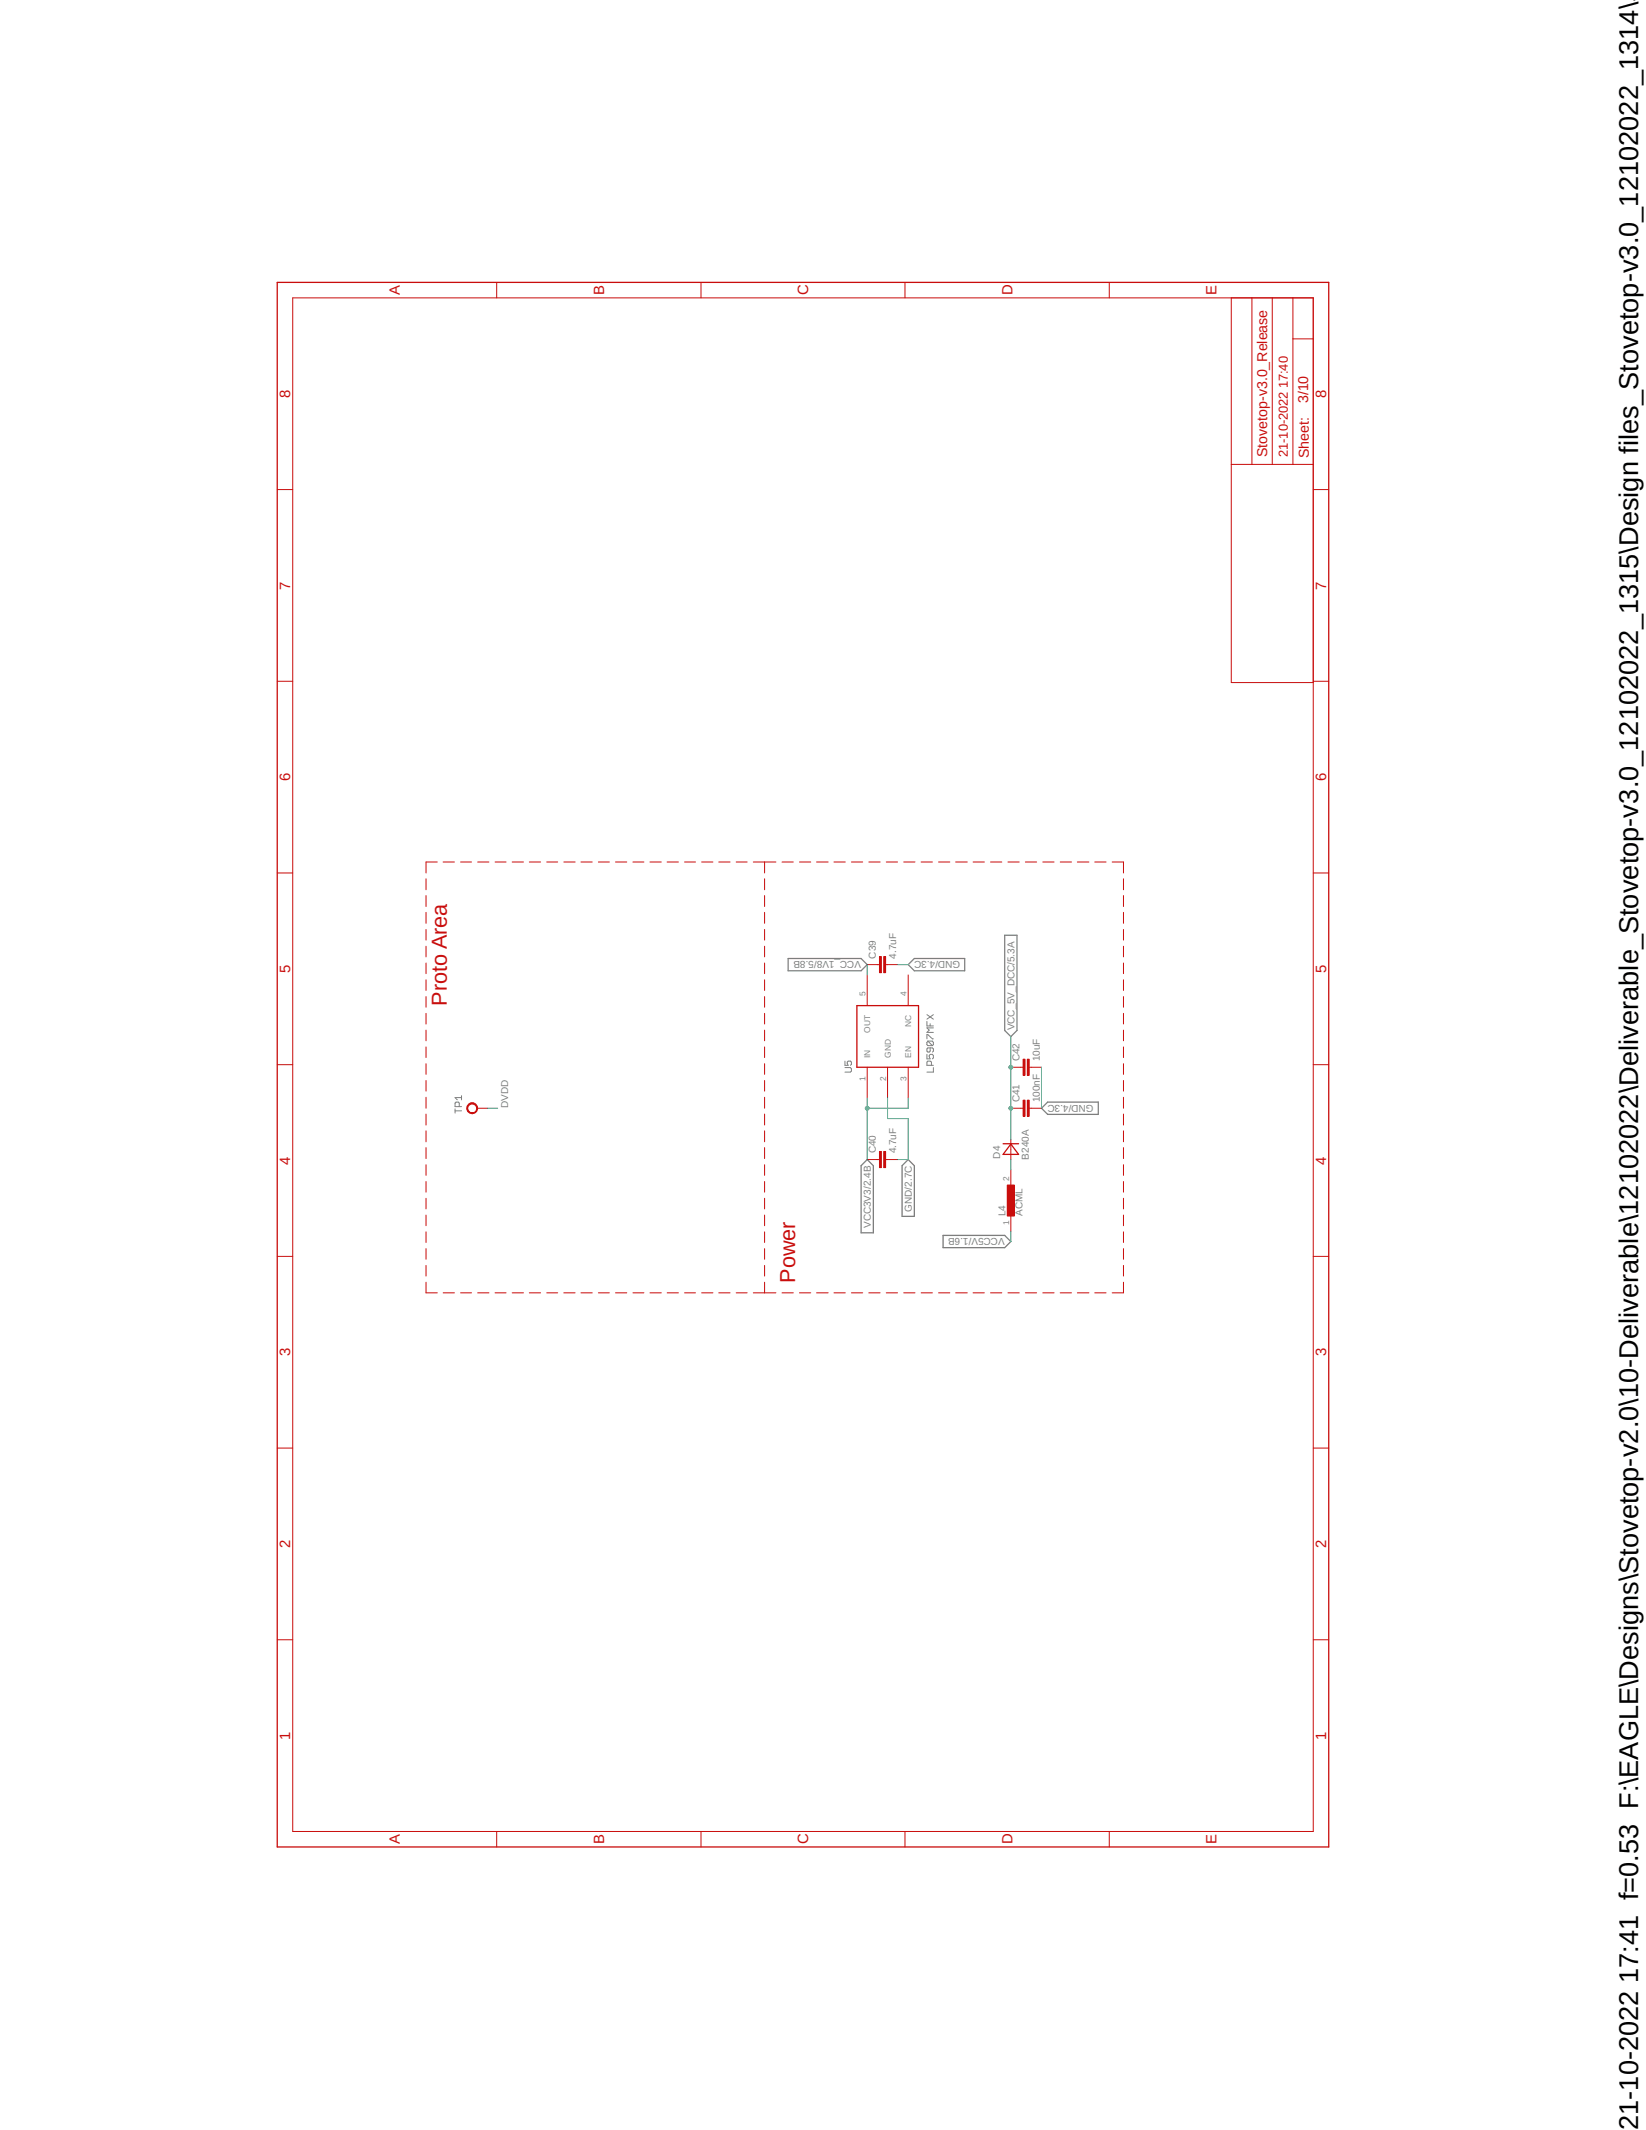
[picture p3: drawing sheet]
<svg xmlns="http://www.w3.org/2000/svg" width="216mm" height="279mm" viewBox="0 0 216 279" stroke-linecap="round" stroke-linejoin="round" font-family="sans-serif">
<path d="M36.2 36.8l138.4 205.8M174.6 36.8l-138.4 205.8" fill="none" stroke="#fff" stroke-width=".13"/>
<g fill="none" stroke="#808080" stroke-width=".13">
<path d="M110.8 139.2v.5h.5l-.2-.2v-.2l.2-.1h.2l.2 .1v.3l-.2 .1M121.6 138.3v.6h.4l-.1-.3 .1-.3h.3l.1 .2v.3l-.1 .1M121.6 134v.6h.8M121.6 136.3v-.6h.1l.6 .6h.1M121.6 133.1l.8 .6M121.7 136.6h.6l.1 .1v.3l-.1 .2M121.7 136.6l-.1 .1v.3l.1 .2h.6M121.7 136.6l.6 .6M122 137.5v.4l-.1 .1h-.2l-.1-.1v-.3l.1-.1h.6l.1 .1v.3l-.1 .1M122 134.3v.3M122.2 139.7v-.4l-.2-.1h-.3l-.1 .1v.4h.8M122.4 134.8h-.8l.3 .3-.3 .3h.8"/>
<path d="M122.4 133.1l-.8 .6M59.7 145.7h.8M59.7 145.5v.5M60.2 145.2v-.5l-.1-.1h-.3l-.1 .1v.5h.8M60.5 144h-.8l.3 .3M60.5 143.7v.6M110.8 140h.7l.2 .2v.3l-.2 .1h-.7M122.4 140v.6h-.8"/>
</g>
<path d="M103.4 125.7h9.5l.8 .8-.8 .8h-9.5zM119.1 126.5l.8-.8h6.6v1.6h-6.6zM131.8 122.7h1.6v12.5l-.8 .8-.8-.8zM113.7 152.1l.9 .8v8.8h-1.7v-8.8zM119.1 152.1l.8 .8v6.7h-1.6v-6.7zM136.6 145.4l.8-.8h6.7v1.6h-6.7zM123.7 162.1h8.1l.8 .8-.8 .8h-8.1z" fill="none" stroke="#808080" stroke-width=".17"/>
<g fill="none" stroke="#c90d0c" stroke-width=".13">
<path d="M55.9 115.3v1.4M55.9 117.5v1.4M55.9 119.7v1.4M57.4 113.1h-1.5v1.4M58.1 113.1h1.5M60.4 113.1h1.4M62.7 113.1h1.4M64.9 113.1h1.5M67.2 113.1h1.5M69.4 113.1h1.5M71.7 113.1h1.5M74 113.1h1.4"/>
<path d="M76.2 113.1h1.5M78.5 113.1h1.4M80.7 113.1h1.5M83 113.1h1.5M85.3 113.1h1.4M87.5 113.1h1.5M89.8 113.1h1.4M92 113.1h1.5M94.3 113.1h1.5M96.6 113.1h1.4M98.8 113.1h3M100.3 113.1v1.4"/>
<path d="M100.3 115.3v1.4M100.3 117.5v1.4M100.3 119.7v1.4M102.6 113.1h1.5M104.9 113.1h1.4M107.1 113.1h1.5M109.4 113.1h1.5M111.7 113.1h1.5M114 113.1h1.4M116.2 113.1h1.5M118.5 113.1h1.5M120.8 113.1h1.5"/>
<path d="M123.1 113.1h1.5M125.3 113.1h1.6M127.6 113.1h1.5M129.9 113.1h1.5M132.2 113.1h1.5M134.5 113.1h1.5M136.8 113.1h1.5M139.1 113.1h1.4M141.3 113.1h1.5M143.6 113.1h1.5M145.9 113.1h1.5v1.4M147.4 115.3v1.4"/>
<path d="M147.4 117.5v1.4M147.4 119.7v1.4M55.9 121.9v1.4M55.9 124.1v1.4M55.9 126.3v1.4M55.9 128.5v1.4M55.9 130.7v1.4M55.9 132.9v1.4M55.9 135.1v1.4M55.9 137.3v1.4M55.9 139.5v1.4M100.3 121.9v1.4"/>
<path d="M100.3 124.1v1.4M100.3 126.3v1.4M100.3 128.5v1.4M100.3 130.7v1.4M100.3 132.9v1.4M100.3 135.1v1.4M100.3 137.3v1.4M100.3 139.5v1.4M113.7 127.9v4M113.7 140v4M113.7 126.5h1.7M115.4 125.5h.2v2.1h-.2z"/>
<path d="M115.9 125.5h.3v2.1h-.3zM116.2 126.5h1.6M116.4 140v4M119.1 127.9v4M119.1 140v4M147.4 121.9v1.4M147.4 124.1v1.4M147.4 126.3v1.4M147.4 128.5v1.4M147.4 130.7v1.4M147.4 132.9v1.4M147.4 135.1v1.4"/>
<path d="M147.4 137.3v1.4M147.4 139.5v1.4M55.9 141.7v1.4M55.9 143.9v1.5M55.9 146.1v1.5M55.9 148.3v1.5M55.9 150.5v1.5M55.9 152.8v1.4M55.9 155v1.4M55.9 157.2v1.4M55.9 159.4v1.4M100.3 141.7v1.4"/>
<path d="M100.3 143.9v1.5M100.3 146.1v1.5M100.3 148.3v1.5M100.3 150.5v1.5M100.3 152.8v1.4M100.3 155v1.4M100.3 157.2v1.4M100.3 159.4v1.4M113.7 152.1h1.7M115.4 151h.2v2.2h-.2zM115.9 151h.3v2.2h-.3zM116.2 152.1h1.6"/>
<path d="M132.6 149.4v2.7M147.4 141.7v1.4M147.4 143.9v1.5M147.4 146.1v1.5M147.4 148.3v1.5M147.4 150.5v1.5M147.4 152.8v1.4M147.4 155v1.4M147.4 157.2v1.4M147.4 159.4v1.4M55.9 161.6v1.4M55.9 163.8v1.4"/>
<path d="M55.9 166v1.4M55.9 168.2v1.4h1.5M58.1 169.6h1.5M60.4 169.6h1.4M62.7 169.6h1.4M64.9 169.6h1.5M67.2 169.6h1.5M69.4 169.6h1.5M71.7 169.6h1.5M74 169.6h1.4M76.2 169.6h1.5M78.5 169.6h1.4"/>
<path d="M80.7 169.6h1.5M83 169.6h1.5M85.3 169.6h1.4M87.5 169.6h1.5M89.8 169.6h1.4M92 169.6h1.5M94.3 169.6h1.5M96.6 169.6h1.4M98.8 169.6h3M100.3 161.6v1.4M100.3 163.8v1.4M100.3 166v1.4"/>
<path d="M100.3 168.2v1.4M102.6 169.6h1.5M104.9 169.6h1.4M107.1 169.6h1.5M109.4 169.6h1.5M111.7 169.6h1.5M114 169.6h1.4M116.2 169.6h1.5M118.5 169.6h1.5M120.8 169.6h1.5M123.1 169.6h1.5M125.3 169.6h1.6"/>
<path d="M127.6 169.6h1.5M129.9 169.6h1.5M132.2 169.6h1.5M134.5 169.6h1.5M136.8 169.6h1.5M139.1 169.6h1.4M141.3 169.6h1.5M143.6 169.6h1.5M147.4 168.2v1.4h-1.5M147.4 161.6v1.4M147.4 163.8v1.4M147.4 166v1.4"/>
</g>
<path d="M112.4 131.9h8.1v8.1h-8.1zM131.6 150h2M132.6 150.1l1 1.3h-2z" fill="none" stroke="#c90d0c" stroke-width=".17"/>
<path d="M115.5 125.5v2.1M116 125.5v2.1M115.5 151v2.2M116 151v2.2" fill="none" stroke="#c90d0c" stroke-width=".25"/>
<path d="M132.1 155.4h1v4.1h-1z" fill-rule="evenodd" fill="#c90d0c"/>
<path d="M132.6 140h1.6M134.2 138.9h.3v2.2h-.3zM134.7 138.9h.3v2.2h-.3zM135 140h1.6M132.1 155.4h1v4.1h-1zM132.6 153.5v2.6M132.6 158.8v2.7M132.6 145.4h1.6M134.2 144.3h.3v2.1h-.3zM134.7 144.3h.3v2.1h-.3zM135 145.4h1.6" fill="none" stroke="#c90d0c" stroke-width=".13"/>
<path d="M134.3 138.9v2.2M134.9 138.9v2.2M134.3 144.3v2.1M134.9 144.3v2.1" fill="none" stroke="#c90d0c" stroke-width=".25"/>
<path d="M61.5 144.8a.72 .72 0 0 1 1.1 .3 .72 .72 0 0 1-.7 1v-.1a.59 .59 0 0 1-.5-.8 .59 .59 0 0 1 .8-.4 .59 .59 0 0 1 .2 .9l-.2 .2-.3 .1v.1a.72 .72 0 0 1-.7-.5 .72 .72 0 0 1 .3-.8z" fill-rule="evenodd" fill="#c90d0c"/>
<g fill="none" stroke="#c90d0c" stroke-width=".13">
<path d="M38.4 39.1h133.9v201.1h-133.9zM65.2 37v2.1M91.9 37v2.1M118.7 37v2.1M145.5 37v2.1M161.5 39.1v50.4h10.8M164.2 39.1v21.8M166.9 39.1v21.8M169.6 39.1v21.8M169.6 44.5h2.7M36.4 64.2h2M161.5 60.9h10.8"/>
<path d="M172.3 64.2h2M36.4 89.4h2M172.3 89.4h2M36.4 114.5h2M172.3 114.5h2M36.4 139.7h2M172.3 139.7h2M61.5 144.8a.72 .72 0 0 1 1.1 .3 .72 .72 0 0 1-.7 1v-.1a.59 .59 0 0 1-.5-.8 .59 .59 0 0 1 .8-.4 .59 .59 0 0 1 .2 .9l-.2 .2-.3 .1v.1a.72 .72 0 0 1-.7-.5 .72 .72 0 0 1 .3-.8zM62.6 145.4h1.4M36.4 164.8h2M172.3 164.8h2M36.4 189.9h2"/>
<path d="M172.3 189.9h2M36.4 215.1h2M172.3 215.1h2M65.2 240.2v2.1M91.9 240.2v2.1M118.7 240.2v2.1M145.5 240.2v2.1"/>
</g>
<path d="M36.4 37h137.9v205.3h-137.9z" fill="none" stroke="#c90d0c" stroke-width=".17"/>
<path d="M113.7 126.5v1.4M117.8 126.5h1.3M132.6 140v9.4M136.6 140v5.4M116.4 144v2.7h2.7v5.4h-1.3M132.6 152.1v1.4M132.6 161.5v1.4" fill="none" stroke="#0dab76" stroke-width=".13"/>
<circle cx="132.6" cy="145.4" r=".25" fill="#0dab76"/>
<g fill="none" stroke="#0dab76" stroke-width=".13">
<path d="M132.6 136v4"/>
<circle cx="132.6" cy="145.4" r=".25"/>
</g>
<circle cx="132.6" cy="140" r=".25" fill="#0dab76"/>
<g fill="none" stroke="#0dab76" stroke-width=".13">
<path d="M64 145.4h1.3M113.7 144v8.1M119.1 144v1.4h-5.4"/>
<circle cx="132.6" cy="140" r=".25"/>
</g>
<circle cx="113.8" cy="145.4" r=".25" fill="#0dab76"/>
<circle cx="113.8" cy="145.4" r=".25" fill="none" stroke="#0dab76" stroke-width=".13"/>
<text font-size="3.6" x="214.9" y="279.4" transform="rotate(-90 214.9 279.4)">21-10-2022 17:41 f=0.53 F:\EAGLE\Designs\Stovetop-v2.0\10-Deliverable\12102022\Deliverable_Stovetop-v3.0_12102022_1315\Design files_Stovetop-v3.0_12102022_1314\S</text>
<g font-size="2.8" fill="#c90d0c">
<text x="58.6" y="131.9" transform="rotate(-90 58.6 131.9)">Proto Area</text>
<text x="104.3" y="168.3" transform="rotate(-90 104.3 168.3)">Power</text>
</g>
<g font-size="1.9" fill="#c90d0c">
<text x="52.5" y="38.7" transform="rotate(-90 52.5 38.7)">A</text>
<text x="79.2" y="38.7" transform="rotate(-90 79.2 38.7)">B</text>
<text x="106" y="38.7" transform="rotate(-90 106 38.7)">C</text>
<text x="132.8" y="38.7" transform="rotate(-90 132.8 38.7)">D</text>
<text x="159.6" y="38.7" transform="rotate(-90 159.6 38.7)">E</text>
<text x="38.1" y="52.2" transform="rotate(-90 38.1 52.2)">8</text>
<text x="171.6" y="52.9" transform="rotate(-90 171.6 52.9)">3/10</text>
<text x="173.9" y="52.2" transform="rotate(-90 173.9 52.2)">8</text>
<text x="166.2" y="59.9" transform="rotate(-90 166.2 59.9)">Stovetop-v3.0_Release</text>
<text x="171.7" y="60.1" transform="rotate(-90 171.7 60.1)">Sheet:</text>
<text x="38.1" y="77.3" transform="rotate(-90 38.1 77.3)">7</text>
<text x="173.9" y="77.3" transform="rotate(-90 173.9 77.3)">7</text>
<text x="38.1" y="102.5" transform="rotate(-90 38.1 102.5)">6</text>
<text x="173.9" y="102.5" transform="rotate(-90 173.9 102.5)">6</text>
<text x="38.1" y="127.6" transform="rotate(-90 38.1 127.6)">5</text>
<text x="173.9" y="127.6" transform="rotate(-90 173.9 127.6)">5</text>
<text x="38.1" y="152.8" transform="rotate(-90 38.1 152.8)">4</text>
<text x="173.9" y="152.8" transform="rotate(-90 173.9 152.8)">4</text>
<text x="38.1" y="177.9" transform="rotate(-90 38.1 177.9)">3</text>
<text x="173.9" y="177.9" transform="rotate(-90 173.9 177.9)">3</text>
<text x="38.1" y="203.1" transform="rotate(-90 38.1 203.1)">2</text>
<text x="173.9" y="203.1" transform="rotate(-90 173.9 203.1)">2</text>
<text x="38.1" y="228.2" transform="rotate(-90 38.1 228.2)">1</text>
<text x="173.9" y="228.2" transform="rotate(-90 173.9 228.2)">1</text>
<text x="52.5" y="241.9" transform="rotate(-90 52.5 241.9)">A</text>
<text x="79.2" y="241.9" transform="rotate(-90 79.2 241.9)">B</text>
<text x="106" y="241.9" transform="rotate(-90 106 241.9)">C</text>
<text x="132.8" y="241.9" transform="rotate(-90 132.8 241.9)">D</text>
<text x="159.6" y="241.9" transform="rotate(-90 159.6 241.9)">E</text>
</g>
<text font-size="1.7" fill="#c90d0c" x="168.9" y="59.9" transform="rotate(-90 168.9 59.9)">21-10-2022 17:40</text>
<g font-size="1.3" fill="#808080">
<text x="114.9" y="125.7" transform="rotate(-90 114.9 125.7)">C39</text>
<text x="117.6" y="125.7" transform="rotate(-90 117.6 125.7)">4.7uF</text>
<text x="112.9" y="126.1" transform="rotate(-180 112.9 126.1)">VCC_1V8/5.8B</text>
<text x="125.9" y="126.1" transform="rotate(-180 125.9 126.1)">GND/4.3C</text>
<text x="133.1" y="135.2" transform="rotate(-90 133.1 135.2)">VCC_5V_DCC/5.3A</text>
<text x="133.7" y="139.2" transform="rotate(-90 133.7 139.2)">C42</text>
<text x="136.4" y="139.2" transform="rotate(-90 136.4 139.2)">10uF</text>
<text x="66.6" y="145.4" transform="rotate(-90 66.6 145.4)">DVDD</text>
<text x="133.7" y="144.6" transform="rotate(-90 133.7 144.6)">C41</text>
<text x="136.4" y="144.6" transform="rotate(-90 136.4 144.6)">100nF</text>
<text x="143.4" y="144.9" transform="rotate(-180 143.4 144.9)">GND/4.3C</text>
<text x="114.9" y="151.3" transform="rotate(-90 114.9 151.3)">C40</text>
<text x="117.6" y="151.3" transform="rotate(-90 117.6 151.3)">4.7uF</text>
<text x="131.2" y="152" transform="rotate(-90 131.2 152)">D4</text>
<text x="135" y="152.1" transform="rotate(-90 135 152.1)">B240A</text>
<text x="114.2" y="161.1" transform="rotate(-90 114.2 161.1)">VCC3V3/2.4B</text>
<text x="119.6" y="158.9" transform="rotate(-90 119.6 158.9)">GND/2.7C</text>
<text x="131.9" y="159.5" transform="rotate(-90 131.9 159.5)">L4</text>
<text x="134.1" y="159.5" transform="rotate(-90 134.1 159.5)">ACML</text>
<text x="131.8" y="162.4" transform="rotate(-180 131.8 162.4)">VCC5V/1.6B</text>
</g>
<g font-size="1.1" fill="#808080">
<text x="113.5" y="130.7" transform="rotate(-90 113.5 130.7)">5</text>
<text x="118.9" y="130.7" transform="rotate(-90 118.9 130.7)">4</text>
<text x="114.1" y="135.5" transform="rotate(-90 114.1 135.5)">OUT</text>
<text x="119.5" y="134.7" transform="rotate(-90 119.5 134.7)">NC</text>
<text x="113.5" y="141.8" transform="rotate(-90 113.5 141.8)">1</text>
<text x="114.1" y="138.8" transform="rotate(-90 114.1 138.8)">IN</text>
<text x="116.2" y="141.8" transform="rotate(-90 116.2 141.8)">2</text>
<text x="116.8" y="138.8" transform="rotate(-90 116.8 138.8)">GND</text>
<text x="118.9" y="141.8" transform="rotate(-90 118.9 141.8)">3</text>
<text x="119.5" y="138.8" transform="rotate(-90 119.5 138.8)">EN</text>
<text x="132.4" y="154.9" transform="rotate(-90 132.4 154.9)">2</text>
<text x="132.4" y="160.7" transform="rotate(-90 132.4 160.7)">1</text>
</g>
</svg>
